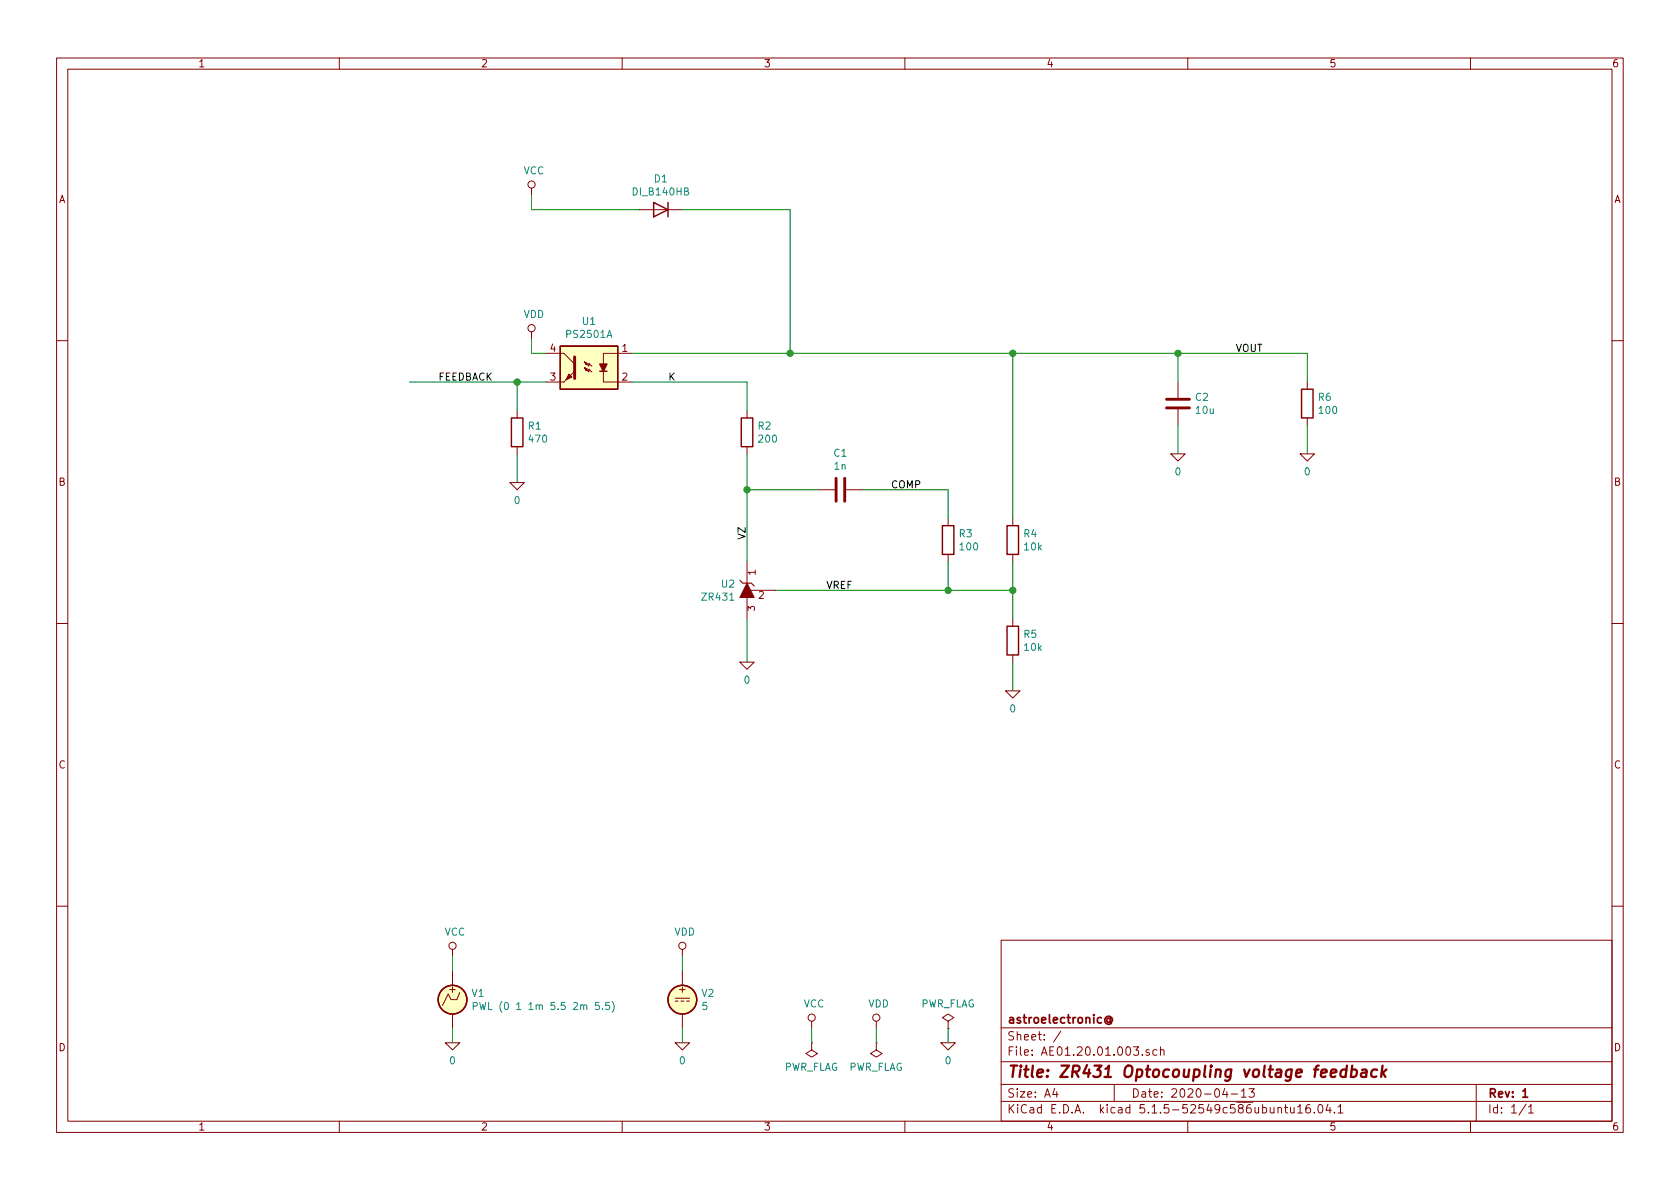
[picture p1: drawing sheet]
EESchema Schematic File Version 4
EELAYER 30 0
EELAYER END
$Descr A4 11693 8268
encoding utf-8
Sheet 1 1
Title "ZR431 Optocoupling voltage feedback"
Date "2020-04-13"
Rev "1"
Comp "astroelectronic@"
Comment1 ""
Comment2 ""
Comment3 ""
Comment4 ""
$EndDescr
Wire Wire Line
	5200 4300 5200 4600
Wire Wire Line
	5400 4100 6600 4100
Wire Wire Line
	7050 4600 7050 4800
Wire Wire Line
	7050 3900 7050 4100
Connection ~ 7050 4100
Text Label 5750 4100 0    50   ~ 0
VREF
Wire Wire Line
	4400 2450 5500 2450
Wire Wire Line
	7050 3600 7050 2450
Connection ~ 7050 2450
Wire Wire Line
	4400 2650 5200 2650
Wire Wire Line
	5200 2650 5200 2850
Wire Wire Line
	3800 2450 3700 2450
Wire Wire Line
	3600 3350 3600 3150
Wire Wire Line
	2850 2650 3600 2650
Wire Wire Line
	5700 3400 5200 3400
Connection ~ 5200 3400
Wire Wire Line
	6000 3400 6600 3400
Wire Wire Line
	6600 3400 6600 3600
Wire Wire Line
	6600 3900 6600 4100
Connection ~ 6600 4100
Text Label 4650 2650 0    50   ~ 0
K
Connection ~ 3600 2650
Text Label 3050 2650 0    50   ~ 0
FEEDBACK
Text Label 5200 3750 1    50   ~ 0
VZ
Text Label 6200 3400 0    50   ~ 0
COMP
Text Label 8600 2450 0    50   ~ 0
VOUT
Wire Wire Line
	6600 7250 6600 7150
Wire Wire Line
	6100 7250 6100 7150
Wire Wire Line
	3600 2850 3600 2650
Wire Wire Line
	3700 2450 3700 2350
Wire Wire Line
	4750 7250 4750 7150
Wire Wire Line
	4750 6650 4750 6750
Wire Wire Line
	3150 7250 3150 7150
Wire Wire Line
	3150 6650 3150 6750
Wire Wire Line
	5650 7250 5650 7150
Wire Wire Line
	4450 1450 3700 1450
Wire Wire Line
	3700 1450 3700 1350
Wire Wire Line
	4750 1450 5500 1450
Wire Wire Line
	5500 1450 5500 2450
Connection ~ 5500 2450
Wire Wire Line
	8200 2650 8200 2450
Connection ~ 8200 2450
Wire Wire Line
	8200 3150 8200 2950
Wire Wire Line
	9100 2450 9100 2650
Wire Wire Line
	9100 3150 9100 2950
Wire Wire Line
	7050 4100 7050 4300
Wire Wire Line
	7050 2450 8200 2450
Wire Wire Line
	5200 3400 5200 3900
Wire Wire Line
	6600 4100 7050 4100
Wire Wire Line
	3600 2650 3800 2650
Wire Wire Line
	5500 2450 7050 2450
Wire Wire Line
	8200 2450 9100 2450
$Comp
L pspice:0 #GND02
U 1 1
P 3600 3350
F 0 "#GND02" H 3600 3250 50  0001 C CNN
F 1 "0" H 3600 3227 50  0000 C CNN
F 2 "" H 3600 3350 50  0001 C CNN
F 3 "~" H 3600 3350 50  0001 C CNN
	1    3600 3350
	1    0    0    -1  
$EndComp
$Comp
L pspice:0 #GND04
U 1 1
P 5200 4600
F 0 "#GND04" H 5200 4500 50  0001 C CNN
F 1 "0" H 5200 4477 50  0000 C CNN
F 2 "" H 5200 4600 50  0001 C CNN
F 3 "~" H 5200 4600 50  0001 C CNN
	1    5200 4600
	1    0    0    -1  
$EndComp
$Comp
L pspice:0 #GND06
U 1 1
P 7050 4800
F 0 "#GND06" H 7050 4700 50  0001 C CNN
F 1 "0" H 7050 4677 50  0000 C CNN
F 2 "" H 7050 4800 50  0001 C CNN
F 3 "~" H 7050 4800 50  0001 C CNN
	1    7050 4800
	1    0    0    -1  
$EndComp
$Comp
L pspice:0 #GND07
U 1 1
P 8200 3150
F 0 "#GND07" H 8200 3050 50  0001 C CNN
F 1 "0" H 8200 3027 50  0000 C CNN
F 2 "" H 8200 3150 50  0001 C CNN
F 3 "~" H 8200 3150 50  0001 C CNN
	1    8200 3150
	1    0    0    -1  
$EndComp
$Comp
L pspice:0 #GND08
U 1 1
P 9100 3150
F 0 "#GND08" H 9100 3050 50  0001 C CNN
F 1 "0" H 9100 3027 50  0000 C CNN
F 2 "" H 9100 3150 50  0001 C CNN
F 3 "~" H 9100 3150 50  0001 C CNN
	1    9100 3150
	1    0    0    -1  
$EndComp
$Comp
L pspice:0 #GND01
U 1 1
P 3150 7250
F 0 "#GND01" H 3150 7150 50  0001 C CNN
F 1 "0" H 3150 7127 50  0000 C CNN
F 2 "" H 3150 7250 50  0001 C CNN
F 3 "~" H 3150 7250 50  0001 C CNN
	1    3150 7250
	1    0    0    -1  
$EndComp
$Comp
L pspice:0 #GND03
U 1 1
P 4750 7250
F 0 "#GND03" H 4750 7150 50  0001 C CNN
F 1 "0" H 4750 7127 50  0000 C CNN
F 2 "" H 4750 7250 50  0001 C CNN
F 3 "~" H 4750 7250 50  0001 C CNN
	1    4750 7250
	1    0    0    -1  
$EndComp
$Comp
L pspice:0 #GND05
U 1 1
P 6600 7250
F 0 "#GND05" H 6600 7150 50  0001 C CNN
F 1 "0" H 6600 7127 50  0000 C CNN
F 2 "" H 6600 7250 50  0001 C CNN
F 3 "~" H 6600 7250 50  0001 C CNN
	1    6600 7250
	1    0    0    -1  
$EndComp
$Comp
L power:PWR_FLAG #FLG01
U 1 1
P 5650 7250
F 0 "#FLG01" H 5650 7325 50  0001 C CNN
F 1 "PWR_FLAG" H 5650 7423 50  0000 C CNN
F 2 "" H 5650 7250 50  0001 C CNN
F 3 "~" H 5650 7250 50  0001 C CNN
	1    5650 7250
	-1   0    0    1   
$EndComp
$Comp
L power:PWR_FLAG #FLG02
U 1 1
P 6100 7250
F 0 "#FLG02" H 6100 7325 50  0001 C CNN
F 1 "PWR_FLAG" H 6100 7423 50  0000 C CNN
F 2 "" H 6100 7250 50  0001 C CNN
F 3 "~" H 6100 7250 50  0001 C CNN
	1    6100 7250
	-1   0    0    1   
$EndComp
$Comp
L power:VCC #PWR01
U 1 1
P 3150 6650
F 0 "#PWR01" H 3150 6500 50  0001 C CNN
F 1 "VCC" H 3167 6823 50  0000 C CNN
F 2 "" H 3150 6650 50  0001 C CNN
F 3 "" H 3150 6650 50  0001 C CNN
	1    3150 6650
	1    0    0    -1  
$EndComp
$Comp
L power:VDD #PWR04
U 1 1
P 4750 6650
F 0 "#PWR04" H 4750 6500 50  0001 C CNN
F 1 "VDD" H 4767 6823 50  0000 C CNN
F 2 "" H 4750 6650 50  0001 C CNN
F 3 "" H 4750 6650 50  0001 C CNN
	1    4750 6650
	1    0    0    -1  
$EndComp
$Comp
L power:VCC #PWR05
U 1 1
P 5650 7150
F 0 "#PWR05" H 5650 7000 50  0001 C CNN
F 1 "VCC" H 5667 7323 50  0000 C CNN
F 2 "" H 5650 7150 50  0001 C CNN
F 3 "" H 5650 7150 50  0001 C CNN
	1    5650 7150
	1    0    0    -1  
$EndComp
$Comp
L power:VDD #PWR06
U 1 1
P 6100 7150
F 0 "#PWR06" H 6100 7000 50  0001 C CNN
F 1 "VDD" H 6117 7323 50  0000 C CNN
F 2 "" H 6100 7150 50  0001 C CNN
F 3 "" H 6100 7150 50  0001 C CNN
	1    6100 7150
	1    0    0    -1  
$EndComp
$Comp
L power:PWR_FLAG #FLG03
U 1 1
P 6600 7150
F 0 "#FLG03" H 6600 7225 50  0001 C CNN
F 1 "PWR_FLAG" H 6600 7323 50  0000 C CNN
F 2 "" H 6600 7150 50  0001 C CNN
F 3 "~" H 6600 7150 50  0001 C CNN
	1    6600 7150
	1    0    0    -1  
$EndComp
$Comp
L power:VDD #PWR02
U 1 1
P 3700 2350
F 0 "#PWR02" H 3700 2200 50  0001 C CNN
F 1 "VDD" H 3717 2523 50  0000 C CNN
F 2 "" H 3700 2350 50  0001 C CNN
F 3 "" H 3700 2350 50  0001 C CNN
	1    3700 2350
	1    0    0    -1  
$EndComp
$Comp
L power:VCC #PWR03
U 1 1
P 3700 1350
F 0 "#PWR03" H 3700 1200 50  0001 C CNN
F 1 "VCC" H 3717 1523 50  0000 C CNN
F 2 "" H 3700 1350 50  0001 C CNN
F 3 "" H 3700 1350 50  0001 C CNN
	1    3700 1350
	1    0    0    -1  
$EndComp
$Comp
L Device:R R1
U 1 1
P 3600 3000
F 0 "R1" H 3670 3046 50  0000 L CNN
F 1 "470" H 3670 2955 50  0000 L CNN
F 2 "" V 3530 3000 50  0001 C CNN
F 3 "~" H 3600 3000 50  0001 C CNN
F 4 "R" H 3600 3000 50  0001 C CNN "Spice_Primitive"
F 5 "470" H 3600 3000 50  0001 C CNN "Spice_Model"
F 6 "Y" H 3600 3000 50  0001 C CNN "Spice_Netlist_Enabled"
	1    3600 3000
	1    0    0    -1  
$EndComp
Wire Wire Line
	5200 3150 5200 3400
$Comp
L Device:R R2
U 1 1
P 5200 3000
F 0 "R2" H 5270 3046 50  0000 L CNN
F 1 "200" H 5270 2955 50  0000 L CNN
F 2 "" V 5130 3000 50  0001 C CNN
F 3 "~" H 5200 3000 50  0001 C CNN
F 4 "R" H 5200 3000 50  0001 C CNN "Spice_Primitive"
F 5 "200" H 5200 3000 50  0001 C CNN "Spice_Model"
F 6 "Y" H 5200 3000 50  0001 C CNN "Spice_Netlist_Enabled"
	1    5200 3000
	1    0    0    -1  
$EndComp
$Comp
L Device:R R4
U 1 1
P 7050 3750
F 0 "R4" H 7120 3796 50  0000 L CNN
F 1 "10k" H 7120 3705 50  0000 L CNN
F 2 "" V 6980 3750 50  0001 C CNN
F 3 "~" H 7050 3750 50  0001 C CNN
F 4 "R" H 7050 3750 50  0001 C CNN "Spice_Primitive"
F 5 "10k" H 7050 3750 50  0001 C CNN "Spice_Model"
F 6 "Y" H 7050 3750 50  0001 C CNN "Spice_Netlist_Enabled"
	1    7050 3750
	1    0    0    -1  
$EndComp
$Comp
L Device:R R5
U 1 1
P 7050 4450
F 0 "R5" H 7120 4496 50  0000 L CNN
F 1 "10k" H 7120 4405 50  0000 L CNN
F 2 "" V 6980 4450 50  0001 C CNN
F 3 "~" H 7050 4450 50  0001 C CNN
F 4 "R" H 7050 4450 50  0001 C CNN "Spice_Primitive"
F 5 "10k" H 7050 4450 50  0001 C CNN "Spice_Model"
F 6 "Y" H 7050 4450 50  0001 C CNN "Spice_Netlist_Enabled"
	1    7050 4450
	1    0    0    -1  
$EndComp
$Comp
L Device:R R6
U 1 1
P 9100 2800
F 0 "R6" H 9170 2846 50  0000 L CNN
F 1 "100" H 9170 2755 50  0000 L CNN
F 2 "" V 9030 2800 50  0001 C CNN
F 3 "~" H 9100 2800 50  0001 C CNN
F 4 "R" H 9100 2800 50  0001 C CNN "Spice_Primitive"
F 5 "100" H 9100 2800 50  0001 C CNN "Spice_Model"
F 6 "Y" H 9100 2800 50  0001 C CNN "Spice_Netlist_Enabled"
	1    9100 2800
	1    0    0    -1  
$EndComp
$Comp
L Device:C C2
U 1 1
P 8200 2800
F 0 "C2" H 8315 2846 50  0000 L CNN
F 1 "10u" H 8315 2755 50  0000 L CNN
F 2 "" H 8238 2650 50  0001 C CNN
F 3 "~" H 8200 2800 50  0001 C CNN
F 4 "C" H 8200 2800 50  0001 C CNN "Spice_Primitive"
F 5 "10u" H 8200 2800 50  0001 C CNN "Spice_Model"
F 6 "Y" H 8200 2800 50  0001 C CNN "Spice_Netlist_Enabled"
	1    8200 2800
	1    0    0    -1  
$EndComp
$Comp
L Device:C C1
U 1 1
P 5850 3400
F 0 "C1" V 6102 3400 50  0000 C CNN
F 1 "1n" V 6011 3400 50  0000 C CNN
F 2 "" H 5888 3250 50  0001 C CNN
F 3 "~" H 5850 3400 50  0001 C CNN
F 4 "C" H 5850 3400 50  0001 C CNN "Spice_Primitive"
F 5 "1n" H 5850 3400 50  0001 C CNN "Spice_Model"
F 6 "Y" H 5850 3400 50  0001 C CNN "Spice_Netlist_Enabled"
	1    5850 3400
	0    -1   -1   0   
$EndComp
$Comp
L AE01.17.01.000:ZR431 U2
U 1 1
P 5200 4100
F 0 "U2" H 5121 4146 50  0000 R CNN
F 1 "ZR431" H 5121 4055 50  0000 R CNN
F 2 "" H 5300 3650 50  0001 L BNN
F 3 "~" H 5300 3550 50  0001 L BNN
F 4 "X" H 5200 4100 50  0001 C CNN "Spice_Primitive"
F 5 "ZR431" H 5200 4100 50  0001 C CNN "Spice_Model"
F 6 "Y" H 5200 4100 50  0001 C CNN "Spice_Netlist_Enabled"
F 7 "models/ZR431.spice.txt" H 5200 4100 50  0001 C CNN "Spice_Lib_File"
	1    5200 4100
	1    0    0    -1  
$EndComp
$Comp
L AE01.17.05.000:PS2501A U1
U 1 1
P 4100 2550
F 0 "U1" H 4100 2875 50  0000 C CNN
F 1 "PS2501A" H 4100 2784 50  0000 C CNN
F 2 "" H 3900 2350 50  0001 L BIN
F 3 "" H 3900 2750 50  0001 L BNN
F 4 "X" H 4100 2550 50  0001 C CNN "Spice_Primitive"
F 5 "PS2501A" H 4100 2550 50  0001 C CNN "Spice_Model"
F 6 "Y" H 4100 2550 50  0001 C CNN "Spice_Netlist_Enabled"
F 7 "models/ps2501a.lib" H 4100 2550 50  0001 C CNN "Spice_Lib_File"
	1    4100 2550
	-1   0    0    -1  
$EndComp
$Comp
L Simulation_SPICE:DIODE D1
U 1 1
P 4600 1450
F 0 "D1" H 4600 1667 50  0000 C CNN
F 1 "DI_B140HB" H 4600 1576 50  0000 C CNN
F 2 "" H 4600 1450 50  0001 C CNN
F 3 "~" H 4600 1450 50  0001 C CNN
F 4 "Y" H 4600 1450 50  0001 L CNN "Spice_Netlist_Enabled"
F 5 "D" H 4600 1450 50  0001 L CNN "Spice_Primitive"
F 6 "DI_B140HB" H 4600 1450 50  0001 C CNN "Spice_Model"
F 7 "models/B140HB.spice.txt" H 4600 1450 50  0001 C CNN "Spice_Lib_File"
	1    4600 1450
	1    0    0    -1  
$EndComp
$Comp
L Device:R R3
U 1 1
P 6600 3750
F 0 "R3" H 6670 3796 50  0000 L CNN
F 1 "100" H 6670 3705 50  0000 L CNN
F 2 "" V 6530 3750 50  0001 C CNN
F 3 "~" H 6600 3750 50  0001 C CNN
F 4 "R" H 6600 3750 50  0001 C CNN "Spice_Primitive"
F 5 "100" H 6600 3750 50  0001 C CNN "Spice_Model"
F 6 "Y" H 6600 3750 50  0001 C CNN "Spice_Netlist_Enabled"
	1    6600 3750
	1    0    0    -1  
$EndComp
$Comp
L Simulation_SPICE:VPWL V1
U 1 1
P 3150 6950
F 0 "V1" H 3280 6996 50  0000 L CNN
F 1 "PWL (0 1 1m 5.5 2m 5.5)" H 3280 6905 50  0000 L CNN
F 2 "" H 3150 6950 50  0001 C CNN
F 3 "~" H 3150 6950 50  0001 C CNN
F 4 "Y" H 3150 6950 50  0001 L CNN "Spice_Netlist_Enabled"
F 5 "V" H 3150 6950 50  0001 L CNN "Spice_Primitive"
	1    3150 6950
	1    0    0    -1  
$EndComp
$Comp
L Simulation_SPICE:VDC V2
U 1 1
P 4750 6950
F 0 "V2" H 4880 6996 50  0000 L CNN
F 1 "5" H 4880 6905 50  0000 L CNN
F 2 "" H 4750 6950 50  0001 C CNN
F 3 "~" H 4750 6950 50  0001 C CNN
F 4 "Y" H 4750 6950 50  0001 L CNN "Spice_Netlist_Enabled"
F 5 "V" H 4750 6950 50  0001 L CNN "Spice_Primitive"
	1    4750 6950
	1    0    0    -1  
$EndComp
$EndSCHEMATC
